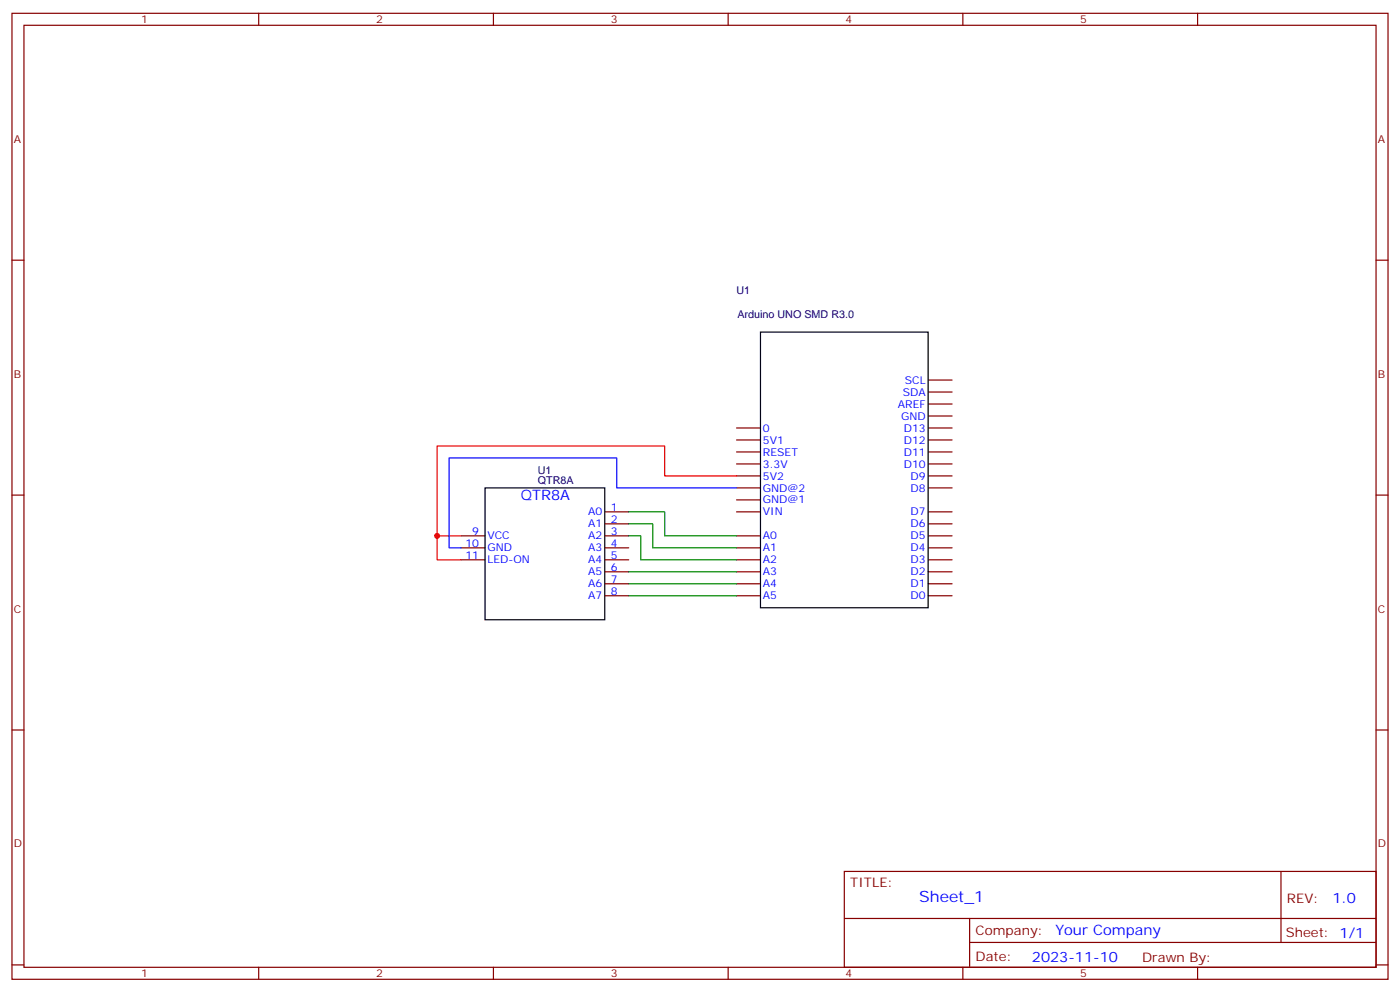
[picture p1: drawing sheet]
<svg xmlns="http://www.w3.org/2000/svg" width="412mm" height="292mm" viewBox="0 0 412 292" stroke-linecap="round" stroke-linejoin="round" font-family="sans-serif">
<g fill="none" stroke="#870000" stroke-width=".35">
<path d="M3.5 3.9h405.4v284.4h-405.4zM7.1 7.4h398.2v277.3h-398.2zM76.2 3.9v3.5M145.3 3.9v3.5M214.5 3.9v3.5M283.6 3.9v3.5M352.8 3.9v3.5M3.5 76.6h3.6M405.3 76.6h3.6M273.4 111.9h7.1M273.4 115.4h7.1M273.4 118.9h7.1"/>
<path d="M217 126h7M217 129.5h7M217 133h7M217 136.6h7M273.4 122.4h7.1M273.4 126h7.1M273.4 129.5h7.1M273.4 133h7.1M273.4 136.6h7.1M3.5 145.7h3.6M135.8 157.7h7.1M178.2 157.7h7"/>
<path d="M178.2 150.7h7M178.2 154.2h7M217 157.7h7M217 150.7h7M217 140.1h7M217 143.6h7M217 147.1h7M273.4 157.7h7.1M273.4 150.7h7.1M273.4 154.2h7.1M273.4 140.1h7.1M273.4 143.6h7.1"/>
<path d="M405.3 145.7h3.6M135.8 161.3h7.1M135.8 164.8h7.1M178.2 161.3h7M178.2 164.8h7M178.2 168.3h7M178.2 171.8h7M178.2 175.4h7M217 161.3h7M217 164.8h7M217 168.3h7M217 171.8h7"/>
<path d="M217 175.4h7M273.4 161.3h7.1M273.4 164.8h7.1M273.4 168.3h7.1M273.4 171.8h7.1M273.4 175.4h7.1M3.5 214.9h3.6M405.3 214.9h3.6M248.7 256.5h156.6v28.2h-156.6zM377.3 256.5v20.9M248.7 270.4h156.5M285.6 277.4h119.6"/>
<path d="M285.6 270.4v14.1M3.5 284h3.6M76.2 284.7v3.6M145.3 284.7v3.6M214.5 284.7v3.6M283.6 284.7v3.6M352.8 284.7v3.6M405.3 284h3.6"/>
</g>
<path d="M224 97.8h49.4v81.1h-49.4zM142.9 143.6h35.3v38.8h-35.3z" fill="none" stroke="#000" stroke-width=".35"/>
<path d="M185.2 157.7h3.5v7.1h28.3M185.2 154.2h7.1v7.1h24.7M185.2 150.7h10.6v7h21.2M185.2 175.4h31.8M185.2 168.3h31.8M185.2 171.8h31.8" fill="none" stroke="#008700" stroke-width=".35"/>
<path d="M128.8 157.7v7.1h7M217 140.1h-21.2v-8.8h-67v26.4h7" fill="none" stroke="#f00" stroke-width=".35"/>
<path d="M217 143.6h-35.3v-8.8h-49.4v26.5h3.5" fill="none" stroke="#00f" stroke-width=".35"/>
<circle cx="128.8" cy="157.7" r=".88" fill="#c00"/>
<text font-size="4.6" fill="#00f" x="270.8" y="265.5">Sheet_1</text>
<g font-size="4.2" fill="#00f">
<text x="153.5" y="147.1">QTR8A</text>
<text x="392.5" y="265.8">1.0</text>
<text x="310.9" y="275.3">Your Company</text>
<text x="304" y="283.1">2023-11-10</text>
</g>
<g font-size="3.9" fill="#800">
<text x="250.5" y="261.1">TITLE:</text>
<text x="379.1" y="265.8">REV:</text>
<text x="287.4" y="275.3">Company:</text>
<text x="378.7" y="275.9">Sheet: 1/1</text>
<text x="287.4" y="283">Date:</text>
<text x="336.4" y="283.1">Drawn By:</text>
</g>
<g font-size="3.2" fill="#800">
<text x="41.6" y="6.9">1</text>
<text x="110.8" y="6.9">2</text>
<text x="179.9" y="6.9">3</text>
<text x="249.1" y="6.9">4</text>
<text x="318.2" y="6.9">5</text>
<text x="4.1" y="42">A</text>
<text x="405.9" y="42">A</text>
<text x="4.1" y="111.2">B</text>
<text x="405.9" y="111.2">B</text>
<text x="4.1" y="180.3">C</text>
<text x="405.9" y="180.3">C</text>
<text x="4.1" y="249.4">D</text>
<text x="405.9" y="249.4">D</text>
<text x="41.6" y="287.7">1</text>
<text x="110.8" y="287.7">2</text>
<text x="179.9" y="287.7">3</text>
<text x="249.1" y="287.7">4</text>
<text x="318.2" y="287.7">5</text>
</g>
<g font-size="3.2" fill="#000080">
<text x="217" y="86.7">U1</text>
<text x="217.2" y="93.7">Arduino UNO SMD R3.0</text>
<text x="158.4" y="142.6">QTR8A</text>
<text x="158.4" y="139.4">U1</text>
</g>
<g font-size="3.2" fill="#00f">
<text x="266.5" y="112.9">SCL</text>
<text x="264.5" y="120">AREF</text>
<text x="265.9" y="116.5">SDA</text>
<text x="265.4" y="123.5">GND</text>
<text x="224.7" y="130.6">5V1</text>
<text x="224.7" y="127">0</text>
<text x="266.2" y="127">D13</text>
<text x="266.2" y="130.6">D12</text>
<text x="224.7" y="137.6">3.3V</text>
<text x="224.7" y="134.1">RESET</text>
<text x="266.2" y="134.1">D11</text>
<text x="266.2" y="137.6">D10</text>
<text x="224.7" y="141.1">5V2</text>
<text x="268.2" y="141.1">D9</text>
<text x="224.7" y="148.2">GND@1</text>
<text x="224.7" y="144.7">GND@2</text>
<text x="268.2" y="144.7">D8</text>
<text x="173.3" y="151.7">A0</text>
<text x="173.3" y="155.3">A1</text>
<text x="179.9" y="150.3">1</text>
<text x="179.9" y="153.8">2</text>
<text x="224.7" y="151.7">VIN</text>
<text x="268.2" y="151.7">D7</text>
<text x="268.2" y="155.3">D6</text>
<text x="137.1" y="160.9">10</text>
<text x="139.1" y="157.4">9</text>
<text x="143.6" y="158.8">VCC</text>
<text x="173.3" y="158.8">A2</text>
<text x="179.9" y="157.4">3</text>
<text x="179.9" y="160.9">4</text>
<text x="224.7" y="158.8">A0</text>
<text x="268.2" y="158.8">D5</text>
<text x="137.1" y="164.4">11</text>
<text x="143.6" y="162.3">GND</text>
<text x="143.6" y="165.8">LED-ON</text>
<text x="173.3" y="162.3">A3</text>
<text x="173.3" y="165.8">A4</text>
<text x="179.9" y="164.4">5</text>
<text x="179.9" y="168">6</text>
<text x="224.7" y="165.8">A2</text>
<text x="224.7" y="162.3">A1</text>
<text x="268.2" y="162.3">D4</text>
<text x="268.2" y="165.8">D3</text>
<text x="173.3" y="169.4">A5</text>
<text x="173.3" y="172.9">A6</text>
<text x="179.9" y="171.5">7</text>
<text x="224.7" y="172.9">A4</text>
<text x="224.7" y="169.4">A3</text>
<text x="268.2" y="169.4">D2</text>
<text x="268.2" y="172.9">D1</text>
<text x="173.3" y="176.4">A7</text>
<text x="179.9" y="175">8</text>
<text x="224.7" y="176.4">A5</text>
<text x="268.2" y="176.4">D0</text>
</g>
</svg>
